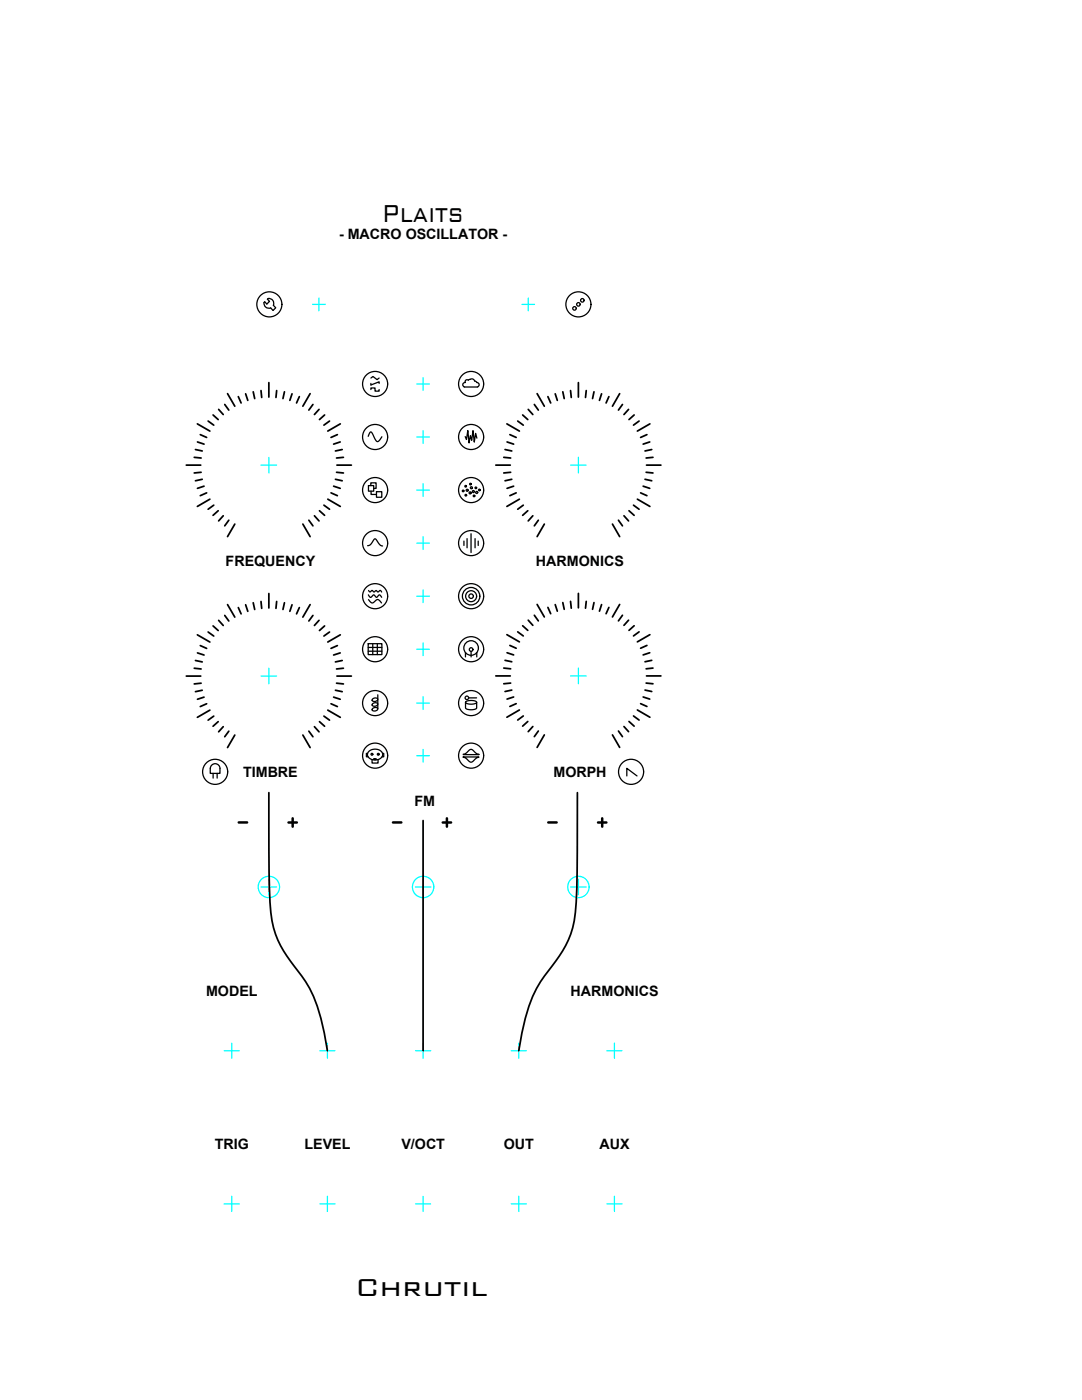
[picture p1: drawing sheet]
<svg xmlns="http://www.w3.org/2000/svg" width="216mm" height="279mm" viewBox="0 0 216 279" stroke-linecap="round" stroke-linejoin="round" font-family="sans-serif">
<!-- layer: DrillHoles -->
<g fill="none" stroke="#0ff" stroke-width=".25">
<path d="M63.6 59.5v2.5M105.4 59.5v2.5M62.4 60.7h2.5M83.2 76.6h2.5M84.4 75.4v2.5M104.1 60.7h2.6M52.1 92.8h3.1M53.6 91.3v3.1M83.2 97.8h2.5M83.2 87.2h2.5M84.4 85.9v2.6M84.4 96.5v2.6"/>
<path d="M113.8 92.8h3.2M115.4 91.3v3.1M83.2 119h2.5M83.2 108.4h2.5M84.4 107.1v2.6M84.4 117.7v2.6M52.1 134.9h3.1M53.6 133.4v3.1M83.2 129.6h2.5M84.4 128.3v2.5M84.4 139.1v2.5M113.8 134.9h3.2"/>
<path d="M115.4 133.3v3.2M83.2 140.3h2.5M83.2 150.8h2.5M84.4 149.5v2.6M52.1 177h3.1M53.6 175.5v3.1M82.9 177h3.1M84.4 175.5v3.1M113.8 177h3.2M115.4 175.5v3.1M44.7 209.7h3.1M46.2 208.2v3"/>
<path d="M63.8 209.7h3M65.3 208.2v3M82.9 209.7h3M84.4 208.2v3M102 209.7h3M103.5 208.2v3M121.1 209.7h3M122.6 208.2v3M46.2 238.7v3.1M65.3 238.7v3.1M84.4 238.7v3.1M103.5 238.7v3.1"/>
<path d="M122.6 238.7v3.1M44.7 240.3h3.1M63.8 240.3h3M82.9 240.3h3M102 240.3h3M121.1 240.3h3"/>
<circle cx="53.7" cy="177" r="2.13"/>
<circle cx="84.4" cy="177" r="2.13"/>
<circle cx="115.4" cy="177" r="2.13"/>
</g>
<!-- layer: Icons -->
<g fill="none" stroke="#000" stroke-width=".25">
<path d="M53.5 59.6l-.1 .1 .4 .4-.6 .6-.4-.5a.9 .9 0 0 0 .2 1.1 .9 .9 0 0 0 1 .2l.5 .5 .5-.6-.5-.5M53.5 59.6a.98 .98 0 0 1 1.1 1.3M74 76.5v.3l1.6-.6v.3M74 77.7v-.3h.8v.7h.8v-.4M74 75.4l.4-.3 .8 .7 .4-.4M95.2 76.3l-.5-.3a.75 .75 0 0 0-1.2-.1 .4 .4 0 0 0-.5 0 .4 .4 0 0 0-.2 .4 .45 .45 0 0 0-.5 .4 .45 .45 0 0 0 .4 .5h2.5a.45 .45 0 0 0 .4-.5 .45 .45 0 0 0-.4-.4M73.5 87.1l.2-.5a.34 .34 0 0 1 .3-.4 .34 .34 0 0 1 .3 .4l.4 .7a.9 .9 0 0 0 .7 .8l.8-.9M73.5 96.9h1.1v1.1h-1.1zM74 96.9v-.5h1v1.1h-.4M74 98v.7h1.1M75.1 98.1h1.1v1.1h-1.1zM92.8 87.1l.3 .6 .2-1.8 .3 2.5 .3-1.4 .2 .9 .3-2 .2 2.3 .3-1.7 .3 .9"/>
<path d="M73.4 108.9a2.29 2.29 0 0 0 1.3-1.3l.1-.1a1.12 1.12 0 0 1 .7 .9l.4 .4 .4 .2M73.5 118.7a.42 .42 0 0 0 .2 .4 .42 .42 0 0 0 .4 0l.2-.2a.26 .26 0 0 1 .3-.2 .26 .26 0 0 1 .2 .2l.4 .3 .3-.3a.32 .32 0 0 1 .4-.2 .32 .32 0 0 1 .2 .4l.1 .1M73.5 119.7l.2 .2a.64 .64 0 0 0 .6 .4 .64 .64 0 0 0 .6-.4 .59 .59 0 0 1 .6-.2 .59 .59 0 0 1 .5 .4l.1 .2M73.5 117.8l.3 .3 .3-.2a.35 .35 0 0 1 .5 .2h.1a.28 .28 0 0 1 .2-.2 .28 .28 0 0 1 .3 .1l.2 .1 .5-.3 .3 .4M92.6 108v.9M93.2 107.5v1.8M94 106.5v3.8M94.8 107.5v1.8M95.4 108v.9M73.5 128.5h2.7v2.1h-2.7zM73.5 129.2h2.7M73.5 130h2.7"/>
<path d="M74.4 139.5l.4-.2a.38 .38 0 0 1 .6 .3 .38 .38 0 0 1-.5 .4h-.4a.28 .28 0 0 1-.2-.2 .28 .28 0 0 1 .1-.3zM74.4 128.5v2.1M75.3 128.5v2.1M75.4 138.7v2.7M92.9 130.2v.9M93.5 139.3h1.6M94 130v1.1M95.1 130.2v.9M42.2 152.7a.97 .97 0 0 1 1.1-.2 .97 .97 0 0 1 .6 .9v.9h-1.9v-.9zM42.5 154.3v1M43.3 154.3v1M73.4 150.4h-.3v.6h.3"/>
<path d="M73.6 149.9a1.7 1.7 0 0 1 2.8 .7 1.62 1.62 0 0 1-1.6 1.1 1.62 1.62 0 0 1-1.5-1.1zM74.2 151.6v.7h1.2v-.7M74.4 140.4l.4-.2a.38 .38 0 0 1 .6 .4 .38 .38 0 0 1-.5 .3h-.4a.28 .28 0 0 1-.2-.1 .28 .28 0 0 1 .1-.4zM74.4 141.4l.4-.2a.38 .38 0 0 1 .6 .3 .38 .38 0 0 1-.5 .4h-.4a.28 .28 0 0 1-.2-.2 .28 .28 0 0 1 .1-.3zM74.6 151.5v-.1a.22 .22 0 0 1 .3 0 .22 .22 0 0 1 .2 .2zM76.3 150.4h.3v.6h-.4M92.4 150.5l.5-.1 .6-.5a.6 .6 0 0 1 1 0l1 .7zM92.4 151.1h3.1l-.4 .2-.6 .5a.6 .6 0 0 1-1 0l-.6-.5zM92.9 140.2v1.1a1.84 1.84 0 0 0 2.2 0v-1.1M93 140l1.2-.2a.67 .67 0 0 1 .9 .5l-1.2 .2a.88 .88 0 0 1-1-.4zM125.1 154.9v-1.6l2 1.6"/>
<circle cx="116.2" cy="59.9" r=".35"/>
<circle cx="53.7" cy="60.7" r="2.5"/>
<circle cx="74.9" cy="76.6" r="2.5"/>
<circle cx="94" cy="76.6" r="2.5"/>
<circle cx="114.6" cy="61.5" r=".35"/>
<circle cx="115.4" cy="60.7" r="2.5"/>
<circle cx="115.4" cy="60.7" r=".35"/>
<circle cx="74.9" cy="97.8" r="2.5"/>
<circle cx="74.9" cy="87.2" r="2.5"/>
<circle cx="92.4" cy="98" r=".16"/>
<circle cx="92.9" cy="97" r=".16"/>
<circle cx="92.9" cy="98.8" r=".16"/>
<circle cx="93.2" cy="97.8" r=".21"/>
<circle cx="93.8" cy="98.4" r=".21"/>
<circle cx="93.9" cy="96.6" r=".16"/>
<circle cx="94" cy="97.8" r="2.5"/>
<circle cx="94" cy="87.2" r="2.5"/>
<circle cx="94.1" cy="97.3" r=".21"/>
<circle cx="94.5" cy="98.1" r=".21"/>
<circle cx="94.6" cy="99" r=".16"/>
<circle cx="94.9" cy="97.4" r=".16"/>
<circle cx="95.1" cy="98.3" r=".21"/>
<circle cx="95.6" cy="97.8" r=".16"/>
<circle cx="74.9" cy="119" r="2.5"/>
<circle cx="74.9" cy="108.4" r="2.5"/>
<circle cx="94" cy="108.4" r="2.5"/>
<circle cx="94" cy="119" r="2.5"/>
<circle cx="94" cy="119" r="1.74"/>
<circle cx="94" cy="119" r="1.1"/>
<circle cx="94" cy="119" r=".45"/>
<circle cx="74.9" cy="129.6" r="2.5"/>
<circle cx="93.2" cy="139.3" r=".35"/>
<circle cx="94" cy="129.6" r="2.5"/>
<circle cx="94" cy="129.3" r="1.46"/>
<circle cx="94" cy="129.6" r=".37"/>
<circle cx="42.9" cy="154" r="2.5"/>
<circle cx="74.2" cy="150.5" r=".19"/>
<circle cx="74.9" cy="150.8" r="2.5"/>
<circle cx="74.9" cy="140.3" r="2.5"/>
<circle cx="75.5" cy="150.5" r=".19"/>
<circle cx="94" cy="140.3" r="2.5"/>
<circle cx="94" cy="150.8" r="2.5"/>
<circle cx="125.9" cy="154" r="2.5"/>
</g>
<!-- layer: KnobTicks -->
<g fill="none" stroke="#000" stroke-width=".35">
<path d="M45.4 78.6l1.5 2.5M47.6 79.2l.5 1.2M49 78.6l.4 1.3M50.5 78.2l.3 1.3M52.1 77.9l.1 1.4M53.6 76.4v2.8M55.2 77.9l-.1 1.4M56.8 78.2l-.3 1.3M58.3 78.6l-.5 1.3M59.7 79.2l-.5 1.2M61.9 78.6l-1.5 2.5M107.2 78.6l1.4 2.5"/>
<path d="M109.3 79.2l.6 1.2M110.8 78.6l.4 1.3M112.3 78.2l.3 1.3M113.8 77.9l.2 1.4M115.4 76.4v2.8M117 77.9l-.2 1.4M118.5 78.2l-.3 1.3M120 78.6l-.4 1.3M121.5 79.2l-.6 1.2M123.6 78.6l-1.4 2.5M37.2 92.8h2.9M38.8 91.3l1.3 .1"/>
<path d="M39 89.7l1.4 .3M39.4 84.6l2.5 1.4M39.4 88.2l1.3 .4M40 86.7l1.2 .6M40.1 94.3l-1.3 .1M40.4 95.7l-1.4 .2M40.7 97l-1.3 .5M41.2 98.4l-1.2 .5M41.5 84l1.2 .8M41.9 99.6l-2.5 1.5M42.5 82.8l1 .9M43.6 81.7l.9 1"/>
<path d="M44.8 80.7l.9 1.1M62.4 80.7l-.8 1.1M63.7 81.7l-1 1M64.8 82.8l-1.1 .9M65.4 99.6l2.5 1.5M65.8 84l-1.2 .8M66.1 98.4l1.2 .5M66.6 97l1.3 .5M66.9 95.7l1.4 .2M67.2 94.3l1.3 .1M67.2 92.8h2.9M67.3 86.7l-1.2 .6"/>
<path d="M67.9 88.2l-1.3 .4M67.9 84.6l-2.5 1.4M68.3 89.7l-1.4 .3M68.5 91.3l-1.3 .1M98.9 92.8h2.9M100.5 91.3l1.4 .1M100.8 89.7l1.3 .3M101.1 84.6l2.5 1.4M101.2 88.2l1.3 .4M101.7 86.7l1.3 .6M101.9 94.3l-1.4 .1M102.1 95.7l-1.3 .2"/>
<path d="M102.5 97l-1.3 .5M103 98.4l-1.3 .5M103.3 84l1.1 .8M103.6 99.6l-2.5 1.5M104.3 82.8l1 .9M105.4 81.7l.9 1M106.6 80.7l.8 1.1M124.2 80.7l-.8 1.1M125.4 81.7l-.9 1M126.5 82.8l-1 .9M127.2 99.6l2.5 1.5M127.5 84l-1.1 .8"/>
<path d="M127.8 98.4l1.3 .5M128.3 97l1.3 .5M128.7 95.7l1.3 .2M128.9 94.3l1.4 .1M129 92.8h2.9M129.1 86.7l-1.3 .6M129.6 88.2l-1.3 .4M129.7 84.6l-2.5 1.4M130 89.7l-1.3 .3M130.3 91.3l-1.4 .1M42.7 100.8l-1.2 .8M43.5 101.9l-1 .9"/>
<path d="M44.5 102.9l-.9 1.1M45.7 103.8l-.9 1.1M46.9 104.6l-1.5 2.5M53.6 118.4v2.9M60.4 104.6l1.5 2.5M61.6 103.8l.8 1.1M62.7 102.9l1 1.1M63.7 101.9l1.1 .9M64.6 100.8l1.2 .8M104.4 100.8l-1.1 .8M105.3 101.9l-1 .9M106.3 102.9l-.9 1.1"/>
<path d="M107.4 103.8l-.8 1.1M108.6 104.6l-1.4 2.5M115.4 118.4v2.9M122.2 104.6l1.4 2.5M123.4 103.8l.8 1.1M124.5 102.9l.9 1.1M125.5 101.9l1 .9M126.4 100.8l1.1 .8M37.2 134.9h2.9M38.8 133.4l1.3 .1M39 131.8l1.4 .3M39.4 126.7l2.5 1.4"/>
<path d="M39.4 130.3l1.3 .4M40 128.8l1.2 .6M40.1 136.3l-1.3 .2M40.4 137.8l-1.4 .2M40.7 139.1l-1.3 .5M41.5 126.1l1.2 .8M42.5 124.9l1 .9M43.6 123.8l.9 1M44.8 122.8l.9 1.1M45.4 120.7l1.5 2.5M47.6 121.3l.5 1.2M49 120.7l.4 1.3"/>
<path d="M50.5 120.3l.3 1.3M52.1 120l.1 1.4M55.2 120l-.1 1.4M56.8 120.3l-.3 1.3M58.3 120.7l-.5 1.3M59.7 121.3l-.5 1.2M61.9 120.7l-1.5 2.5M62.4 122.8l-.8 1.1M63.7 123.8l-1 1M64.8 124.9l-1.1 .9M65.8 126.1l-1.2 .8M66.6 139.1l1.3 .5"/>
<path d="M66.9 137.8l1.4 .2M67.2 136.3l1.3 .2M67.2 134.9h2.9M67.3 128.8l-1.2 .6M67.9 130.3l-1.3 .4M67.9 126.7l-2.5 1.4M68.3 131.8l-1.4 .3M68.5 133.4l-1.3 .1M98.9 134.9h2.9M100.5 133.3l1.4 .2M100.8 131.8l1.3 .3M101.1 126.7l2.5 1.4"/>
<path d="M101.2 130.3l1.3 .4M101.7 128.8l1.3 .6M101.9 136.3l-1.4 .2M102.1 137.7l-1.3 .3M102.5 139.1l-1.3 .4M103.3 126.1l1.1 .8M104.3 124.9l1 .9M105.4 123.8l.9 1M106.6 122.8l.8 1.1M107.2 120.6l1.4 2.5M109.3 121.2l.6 1.3M110.8 120.7l.4 1.3"/>
<path d="M112.3 120.3l.3 1.3M113.8 120l.2 1.4M117 120l-.2 1.4M118.5 120.3l-.3 1.3M120 120.7l-.4 1.3M121.5 121.2l-.6 1.3M123.6 120.6l-1.4 2.5M124.2 122.8l-.8 1.1M125.4 123.8l-.9 1M126.5 124.9l-1 .9M127.5 126.1l-1.1 .8M128.3 139.1l1.3 .4"/>
<path d="M128.7 137.7l1.3 .3M128.9 136.3l1.4 .2M129 134.9h2.9M129.1 128.8l-1.3 .6M129.6 130.3l-1.3 .4M129.7 126.7l-2.5 1.4M130 131.8l-1.3 .3M130.3 133.3l-1.4 .2M41.2 140.5l-1.2 .5M41.9 141.7l-2.5 1.5M42.7 142.9l-1.2 .8M43.5 144l-1 .9"/>
<path d="M44.5 145l-.9 1.1M45.7 145.9l-.9 1.1M46.9 146.7l-1.5 2.5M60.4 146.7l1.5 2.5M61.6 145.9l.8 1.1M62.7 145l1 1.1M63.7 144l1.1 .9M64.6 142.9l1.2 .8M65.4 141.7l2.5 1.5M66.1 140.5l1.2 .5M103 140.4l-1.3 .6M103.6 141.7l-2.5 1.4"/>
<path d="M104.4 142.9l-1.1 .8M105.3 144l-1 .9M106.3 145l-.9 1M107.4 145.9l-.8 1.1M108.6 146.7l-1.4 2.5M122.2 146.7l1.4 2.5M123.4 145.9l.8 1.1M124.5 145l.9 1M125.5 144l1 .9M126.4 142.9l1.1 .8M127.2 141.7l2.5 1.4M127.8 140.4l1.3 .6"/>
</g>
<!-- layer: PanelArt -->
<path d="M53.6 158.2l.1 15.9a51.7 51.7 0 0 0 .9 11 23.5 23.5 0 0 0 4.8 8.7 22.6 22.6 0 0 1 4.6 9.4l1.3 6.5M115.2 158.2v15.9a52.7 52.7 0 0 1-.9 11 23.8 23.8 0 0 1-4.9 8.7 23 23 0 0 0-4.6 9.4l-1.3 6.5M84.4 163.8v45.9" fill="none" stroke="#000" stroke-width=".35"/>
<!-- layer: TextLabels -->
<path d="M47.6 164.1h1.7M57.6 164.1h1.6M58.4 163.3v1.7M78.4 164.1h1.7M88.3 164.1h1.7M89.2 163.3v1.7M109.4 164.1h1.7M119.3 164.1h1.7M120.2 163.3v1.7" fill="none" stroke="#000" stroke-width=".5"/>
<g font-size="6.5">
<text x="76.2" y="44.3">Plaits</text>
<text x="70.8" y="258.7">Chrutil</text>
</g>
<g font-size="2.8">
<text x="67.6" y="47.8">- MACRO OSCILLATOR -</text>
<text x="45" y="113">FREQUENCY</text>
<text x="106.9" y="113">HARMONICS</text>
<text x="48.5" y="155.1">TIMBRE</text>
<text x="110.4" y="155">MORPH</text>
<text x="82.7" y="160.9">FM</text>
<text x="41.1" y="198.7">MODEL</text>
<text x="113.8" y="198.7">HARMONICS</text>
<text x="42.9" y="229.3">TRIG</text>
<text x="60.8" y="229.3">LEVEL</text>
<text x="80.1" y="229.3">V/OCT</text>
<text x="100.5" y="229.3">OUT</text>
<text x="119.6" y="229.3">AUX</text>
</g>
</svg>
